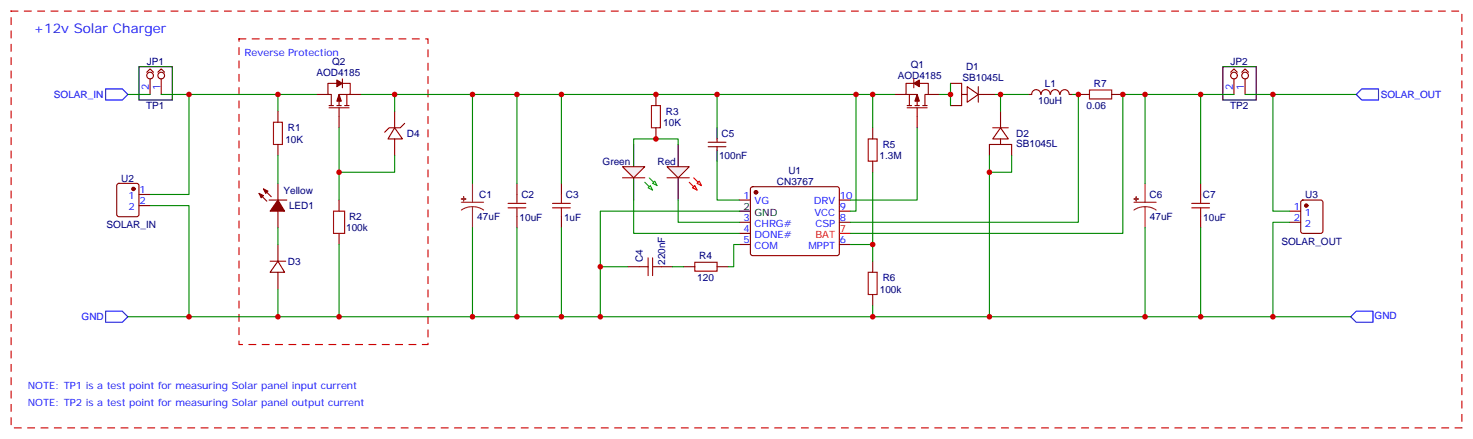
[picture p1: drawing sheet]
<svg xmlns="http://www.w3.org/2000/svg" width="467mm" height="139mm" viewBox="0 0 467 139" stroke-linecap="round" stroke-linejoin="round" font-family="sans-serif">
<path d="M3.5 3.5h460.4v132.3h-460.4zM75.8 12.3h60v97.1h-60z" fill="none" stroke="#c00" stroke-width=".35" stroke-dasharray="2.1 2.1"/>
<path d="M378.2 64.6h5.6M378.2 66h5.6M381 61.7v2.9M381 66v2.8M202.8 84.7h2.9M205.7 81.8v5.7M207.1 81.8v5.7M207.1 84.7h2.8M220.5 83.3h7v2.8h-7z" fill="none" stroke="#a10000" stroke-width=".35"/>
<g fill="none" stroke="#870000" stroke-width=".35">
<path d="M284 30h3.5M287.9 33.5h1.4M287.9 34.2h6.3M288.6 30v3.5M290 25v2.9M290 26.5h-2.5v3.5h3.5v3.5M290.3 33.5h1.4M291 34.2v6.4M291.7 26.5h2.9v3.5h-1.1v3.5M292.8 33.5h1.4M294.6 30h3.5M224.7 46.6h5.7"/>
<path d="M224.7 45.2h5.7M227.5 44.1v1.1M227.5 46.6v1M381 58.2v3.5M381 68.8v3.5M199.3 84.7h3.5M209.9 84.7h3.5M217 84.7h3.5M227.5 84.7h3.6"/>
</g>
<g fill="#870000" stroke="#870000" stroke-width=".35">
<path d="M290 26.5l1.7-1.1v2.1z"/>
<path d="M291 30l.7 2.1h-1.4z"/>
</g>
<path d="M215.2 45.9v7M215.2 56.4v7.1M227.5 40.6v3.5M227.5 47.6v3.6" fill="none" stroke="#000" stroke-width=".35"/>
<path d="M211.7 52.9h7l-3.5 3.5z" fill="#f0f0f0" stroke="#870000" stroke-width=".35"/>
<path d="M218.7 57.9l2.5 2.4M220.1 56.4l2.5 2.5" fill="none" stroke="#f00" stroke-width=".35"/>
<g fill="#f0f0f0" stroke="#f00" stroke-width=".35">
<path d="M219.8 59.6l.7-.7 .7 1.4z"/>
<path d="M221.2 58.2l.7-.7 .7 1.4z"/>
</g>
<path d="M211.7 56.4h7" fill="none" stroke="#870000" stroke-width=".35"/>
<path d="M201.1 45.9v7M201.1 56.4v7.1" fill="none" stroke="#000" stroke-width=".35"/>
<path d="M197.6 52.9h7l-3.5 3.5z" fill="#f0f0f0" stroke="#870000" stroke-width=".35"/>
<path d="M204.6 57.9l2.5 2.4M206 56.4l2.5 2.5" fill="none" stroke="#0f0" stroke-width=".35"/>
<g fill="#f0f0f0" stroke="#0f0" stroke-width=".35">
<path d="M205.7 59.6l.7-.7 .7 1.4z"/>
<path d="M207.1 58.2l.7-.7 .7 1.4z"/>
</g>
<g fill="none" stroke="#870000" stroke-width=".35">
<path d="M46.6 22.9l1-1 1.1 1M47.6 25v5M50.1 22.9l1.1-1 1 1M51.2 25v5M88.2 35.3v3.5M100.5 30h3.6M104.4 33.5h1.4M104.4 34.2h6.4M106.9 26.5h-2.8v3.5h1v3.5M106.9 33.5h1.4M107.6 34.2v6.4M108.7 25v2.9"/>
<path d="M108.7 26.5h2.4v3.5h-3.5v3.5M109.4 33.5h1.4M110.1 30v3.5M111.1 30h3.6M125.2 35.3v5.3M128.4 39.2l-1.4 1.4h-3.5l-1.4 1.4M208.1 30v3.5M301.6 26.5h3.6v7h-3.6M305.2 30h1.7M306.9 27.5l3.5 2.5-3.5 2.5zM310.4 27.5v5M310.4 30h5.3"/>
<path d="M317.5 35.3v5.3M330.2 30a1.41 1.41 0 0 0-1.4-1.5 1.41 1.41 0 0 0-1.4 1.5h-1.1M330.4 30a1.41 1.41 0 0 1 1.4-1.5 1.41 1.41 0 0 1 1.4 1.5M333.4 30a1.41 1.41 0 0 1 1.4-1.5 1.41 1.41 0 0 1 1.4 1.5M336.4 30a1.41 1.41 0 0 1 1.4-1.5 1.41 1.41 0 0 1 1.5 1.5M339.4 30h1M342.2 30h3.5M352.8 30h3.5M390.5 22.9l1.1-1 1 1M391.6 25v5M394.1 22.9l1-1 1.1 1M395.1 25v5"/>
<path d="M37.3 58.4l.4-.2h5.7l.6 .4 .1 9.5-.5 .6-5.9 .1-.6-.5-.1-9.4zM83.6 60l2.5 2.4M88.2 45.9v3.5M88.2 58.2v5.3M125.2 40.6l2.5 3.5h-4.6zM125.2 44.1v5.3M164 58.2v3.5M178.2 58.2v3.5M197.6 56.4h7M208.1 40.6v3.5M238.4 59.5l.4-.2h26.8l.5 .2 .2 .5v20.4l-.2 .5-.5 .2h-26.8l-.5-.2-.2-.5v-20.4zM276.9 40.6v3.5"/>
<path d="M276.9 51.2v3.5M314 49.4v-3.5h7v3.5M315 40.6h5M317.5 40.6l2.5 3.5h-5zM317.5 44.1v1.8M44.1 61.7h3.5M44.1 65.3h3.5M82.2 61.4l2.5 2.5M85.4 63.5h5.6M88.2 67v5.3M88.2 77.6v5.3M107.6 63.5v3.5"/>
<path d="M107.6 74.1v3.5M164 68.8v3.5M178.2 68.8v3.5M234.6 63.5h3.5M234.6 70.6h3.5M234.6 74.1h3.5M234.6 77.6h3.5M266.3 63.5h3.6M266.3 70.6h3.6M266.3 77.6h3.6M266.3 67h3.6M409.2 70.6h3.5"/>
<path d="M409.2 67h3.5M413 63.7l.5-.2h5.6l.7 .4v9.5l-.5 .6-5.8 .1-.7-.5-.1-9.4zM85.7 82.9h5M88.2 82.9l2.1 3.5h-4.6zM88.2 86.4v5.3M276.9 82.9v3.5M276.9 93.5v3.5"/>
<circle cx="47.6" cy="24" r="1.06"/>
<circle cx="51.2" cy="24" r="1.06"/>
<circle cx="391.6" cy="24" r="1.06"/>
<circle cx="395.1" cy="24" r="1.06"/>
</g>
<g fill="none" stroke="#a10000" stroke-width=".35">
<path d="M86.8 38.8h2.8v7.1h-2.8zM206.7 33.5h2.8v7.1h-2.8zM345.7 28.6h7.1v2.8h-7.1zM275.5 44.1h2.8v7.1h-2.8zM105.8 67h3.6v7.1h-3.6zM161.2 64.6h5.7M161.2 66h5.7M164 61.7v2.9M164 66v2.8M175.3 64.6h5.7M175.3 66h5.7M178.2 61.7v2.9"/>
<path d="M178.2 66v2.8M275.5 86.4h2.8v7.1h-2.8z"/>
</g>
<path d="M149.9 58.2v6M363.4 58.2v6M146.4 64.2h7.1M149.9 65.6l1.9 .3 1.7 .8M149.9 65.6l-1.8 .3-1.7 .8M149.9 65.6v6.7M359.8 64.2h7.1M363.4 65.6l1.8 .3 1.7 .8M363.4 65.6l-1.9 .3-1.7 .8M363.4 65.6v6.7" fill="none" stroke="#8c2424" stroke-width=".35"/>
<g fill="#8c2424" stroke="#8c2424" stroke-width=".35">
<path d="M146.4 63.1l1.4 .1z"/>
<path d="M147.1 62.4v1.5z"/>
<path d="M359.8 63.1l1.4 .1z"/>
<path d="M360.5 62.4l.1 1.5z"/>
</g>
<g fill="#870000" stroke="#870000" stroke-width=".35">
<path d="M106.9 25.4l1.8 1.1-1.8 1z"/>
<path d="M107.6 30l.7 2.1h-1.4z"/>
<path d="M83.6 60l1.4 .7-.7 .7z"/>
<path d="M82.2 61.4l1.4 .7-.7 .7z"/>
<path d="M88.2 63.5l2.1 3.5h-4.6z"/>
<circle cx="239.9" cy="61" r=".53"/>
<circle cx="42.3" cy="60" r=".53"/>
<circle cx="414.5" cy="65.3" r=".53"/>
</g>
<path d="M44.1 21.2h10.6v10.5h-10.6zM388.1 21.2h10.5v10.5h-10.5zM234.6 67h3.5" fill="none" stroke="#000" stroke-width=".35"/>
<path d="M266.3 74.1h3.6" fill="none" stroke="#f00" stroke-width=".35"/>
<path d="M33.5 28.2h5.3l1.8 1.8-1.8 1.7h-5.3zM430.4 30l1.8-1.8h5.2v3.5h-5.2zM33.5 98.8h5.3l1.8 1.7-1.8 1.8h-5.3zM428.6 100.5l1.8-1.7h5.3v3.5h-5.3z" fill="none" stroke="#00f" stroke-width=".35"/>
<g fill="none" stroke="#008700" stroke-width=".35">
<path d="M40.6 30h7M51.2 30h49.3M60 30v31.7h-12.4M88.2 30v5.3M114.7 30h112.8v10.6M125.2 30v5.3M149.9 30v28.2M164 30v28.2M178.2 30v28.2M227.5 30h56.5M271.6 30v37h-1.7M276.9 30v10.6"/>
<path d="M298.1 30h3.5M301.6 26.5v7M315.7 30h1.8M326.3 30h-8.8v5.3M340.4 30h1.8v40.6h-72.3M363.4 30v28.2M381 30v28.2M391.6 30h-35.3v44.1h-86.4M395.1 30h8.8v37h5.3M403.9 30h26.5M88.2 49.4v8.8M107.6 40.6v22.9"/>
<path d="M125.2 49.4v5.3h-17.6M201.1 45.9v-1.8h14.1v1.8M227.5 51.2v12.3h7.1M276.9 54.7v22.9M291 40.6v22.9h-21.1M314 49.4v51.1M321 49.4v5.3h-7M47.6 65.3h12.4v35.2M88.2 72.3v5.3M107.6 77.6v22.9M149.9 72.3v28.2M164 72.3v28.2"/>
<path d="M178.2 72.3v28.2M201.1 63.5v10.6h33.5M215.2 63.5v7.1h19.4M234.6 67h-44.1v33.5M234.6 77.6h-1.8v7.1h-1.7M269.9 77.6h7v5.3M363.4 72.3v28.2M381 72.3v28.2M409.2 70.6h-5.3v29.9M88.2 91.7v8.8M190.5 84.7h8.8M213.4 84.7h3.6"/>
<path d="M276.9 97v3.5M40.6 100.5h388"/>
</g>
<g fill="#c00">
<circle cx="149.9" cy="100.5" r=".88"/>
<circle cx="164" cy="100.5" r=".88"/>
<circle cx="178.2" cy="100.5" r=".88"/>
<circle cx="190.5" cy="84.7" r=".88"/>
<circle cx="190.5" cy="100.5" r=".88"/>
<circle cx="276.9" cy="100.5" r=".88"/>
<circle cx="178.2" cy="30" r=".88"/>
<circle cx="164" cy="30" r=".88"/>
<circle cx="149.9" cy="30" r=".88"/>
<circle cx="227.5" cy="30" r=".88"/>
<circle cx="208.1" cy="30" r=".88"/>
<circle cx="301.6" cy="30" r=".88"/>
<circle cx="271.6" cy="30" r=".88"/>
<circle cx="276.9" cy="30" r=".88"/>
<circle cx="276.9" cy="77.6" r=".88"/>
<circle cx="317.5" cy="30" r=".88"/>
<circle cx="342.2" cy="30" r=".88"/>
<circle cx="381" cy="100.5" r=".88"/>
<circle cx="363.4" cy="100.5" r=".88"/>
<circle cx="314" cy="100.5" r=".88"/>
<circle cx="314" cy="54.7" r=".88"/>
<circle cx="107.6" cy="100.5" r=".88"/>
<circle cx="125.2" cy="30" r=".88"/>
<circle cx="107.6" cy="54.7" r=".88"/>
<circle cx="88.2" cy="100.5" r=".88"/>
<circle cx="60" cy="100.5" r=".88"/>
<circle cx="403.9" cy="100.5" r=".88"/>
<circle cx="88.2" cy="30" r=".88"/>
<circle cx="60" cy="30" r=".88"/>
<circle cx="381" cy="30" r=".88"/>
<circle cx="363.4" cy="30" r=".88"/>
<circle cx="356.3" cy="30" r=".88"/>
<circle cx="403.9" cy="30" r=".88"/>
<circle cx="208.1" cy="44.1" r=".88"/>
</g>
<text font-size="4.2" fill="#00f" x="10.6" y="10.6">+12v Solar Charger</text>
<g font-size="3.2" fill="#00f">
<text x="77.6" y="17.6">Reverse Protection</text>
<text x="47.3" y="28.5" transform="rotate(-90 47.3 28.5)">2</text>
<text x="50.8" y="28.5" transform="rotate(-90 50.8 28.5)">1</text>
<text x="391.2" y="28.5" transform="rotate(-90 391.2 28.5)">2</text>
<text x="394.8" y="28.5" transform="rotate(-90 394.8 28.5)">1</text>
<text x="17.1" y="31.2">SOLAR_IN</text>
<text x="438.1" y="31.1">SOLAR_OUT</text>
<text x="40.8" y="63.1">1</text>
<text x="44.3" y="61.4">1</text>
<text x="44.3" y="64.9">2</text>
<text x="235.9" y="63.1">1</text>
<text x="239.4" y="64.9">VG</text>
<text x="258.2" y="64.9">DRV</text>
<text x="266.5" y="63.1">10</text>
<text x="40.8" y="66.7">2</text>
<text x="235.9" y="70.2">3</text>
<text x="239.4" y="72">CHRG#</text>
<text x="258.4" y="68.4">VCC</text>
<text x="258.7" y="72">CSP</text>
<text x="266.5" y="70.2">8</text>
<text x="266.5" y="66.7">9</text>
<text x="410.6" y="66.7">1</text>
<text x="410.6" y="70.2">2</text>
<text x="414.1" y="68.4">1</text>
<text x="414.1" y="72">2</text>
<text x="235.9" y="73.7">4</text>
<text x="235.9" y="77.3">5</text>
<text x="239.4" y="75.5">DONE#</text>
<text x="266.5" y="77.3">6</text>
<text x="239.4" y="79">COM</text>
<text x="256.6" y="79">MPPT</text>
<text x="25.9" y="101.7">GND</text>
<text x="436.2" y="101.3">GND</text>
<text x="8.8" y="123.5">NOTE: TP1 is a test point for measuring Solar panel input current</text>
<text x="8.8" y="128.8">NOTE: TP2 is a test point for measuring Solar panel output current</text>
</g>
<g font-size="3.2" fill="#000080">
<text x="46.6" y="20.5">JP1</text>
<text x="105.4" y="20.5">Q2</text>
<text x="289" y="21.6">Q1</text>
<text x="306.6" y="22.3">D1</text>
<text x="390.5" y="20.5">JP2</text>
<text x="100.4" y="24.1">AOD4185</text>
<text x="284.9" y="25.1">AOD4185</text>
<text x="305.4" y="25.8">SB1045L</text>
<text x="331.5" y="27.6">L1</text>
<text x="347.1" y="27.6">R7</text>
<text x="46.4" y="34.7">TP1</text>
<text x="329.4" y="32.9">10uH</text>
<text x="344.8" y="34.7">0.06</text>
<text x="390.3" y="34.7">TP2</text>
<text x="91.4" y="41.7">R1</text>
<text x="210.5" y="39.9">10K</text>
<text x="211.3" y="36.4">R3</text>
<text x="90.6" y="45.3">10K</text>
<text x="129.1" y="43.5">D4</text>
<text x="229" y="43.5">C5</text>
<text x="280.1" y="47">R5</text>
<text x="322.4" y="46.6">SB1045L</text>
<text x="322.4" y="43.5">D2</text>
<text x="191.2" y="52.3">Green</text>
<text x="208.6" y="52.3">Red</text>
<text x="228.2" y="50.5">100nF</text>
<text x="279.1" y="50.5">1.3M</text>
<text x="38.5" y="57.7">U2</text>
<text x="246.5" y="58.6">CN3767</text>
<text x="250.2" y="55.1">U1</text>
<text x="90" y="61.7">Yellow</text>
<text x="152.1" y="62.9">C1</text>
<text x="165.5" y="62.9">C2</text>
<text x="179.6" y="62.9">C3</text>
<text x="364.8" y="62.9">C6</text>
<text x="381.7" y="62.8">C7</text>
<text x="414.2" y="62.9">U3</text>
<text x="91.7" y="66.4">LED1</text>
<text x="110.8" y="69.9">R2</text>
<text x="151.5" y="70">47uF</text>
<text x="164.9" y="70">10uF</text>
<text x="179" y="70">1uF</text>
<text x="364.9" y="69.9">47uF</text>
<text x="381.8" y="70">10uF</text>
<text x="33.8" y="72.4">SOLAR_IN</text>
<text x="109.9" y="73.5">100k</text>
<text x="406.7" y="77.6">SOLAR_OUT</text>
<text x="204" y="83.2" transform="rotate(-90 204 83.2)">C4</text>
<text x="221.9" y="82.3">R4</text>
<text x="91.4" y="84">D3</text>
<text x="211" y="84" transform="rotate(-90 211 84)">220nF</text>
<text x="221.3" y="89.3">120</text>
<text x="280.1" y="89.3">R6</text>
<text x="279.2" y="92.9">100k</text>
</g>
<g font-size="3.2">
<text x="235.9" y="66.7">2</text>
<text x="239.4" y="68.4">GND</text>
</g>
<g font-size="3.2" fill="#f00">
<text x="258.7" y="75.5">BAT</text>
<text x="266.5" y="73.7">7</text>
</g>
</svg>
